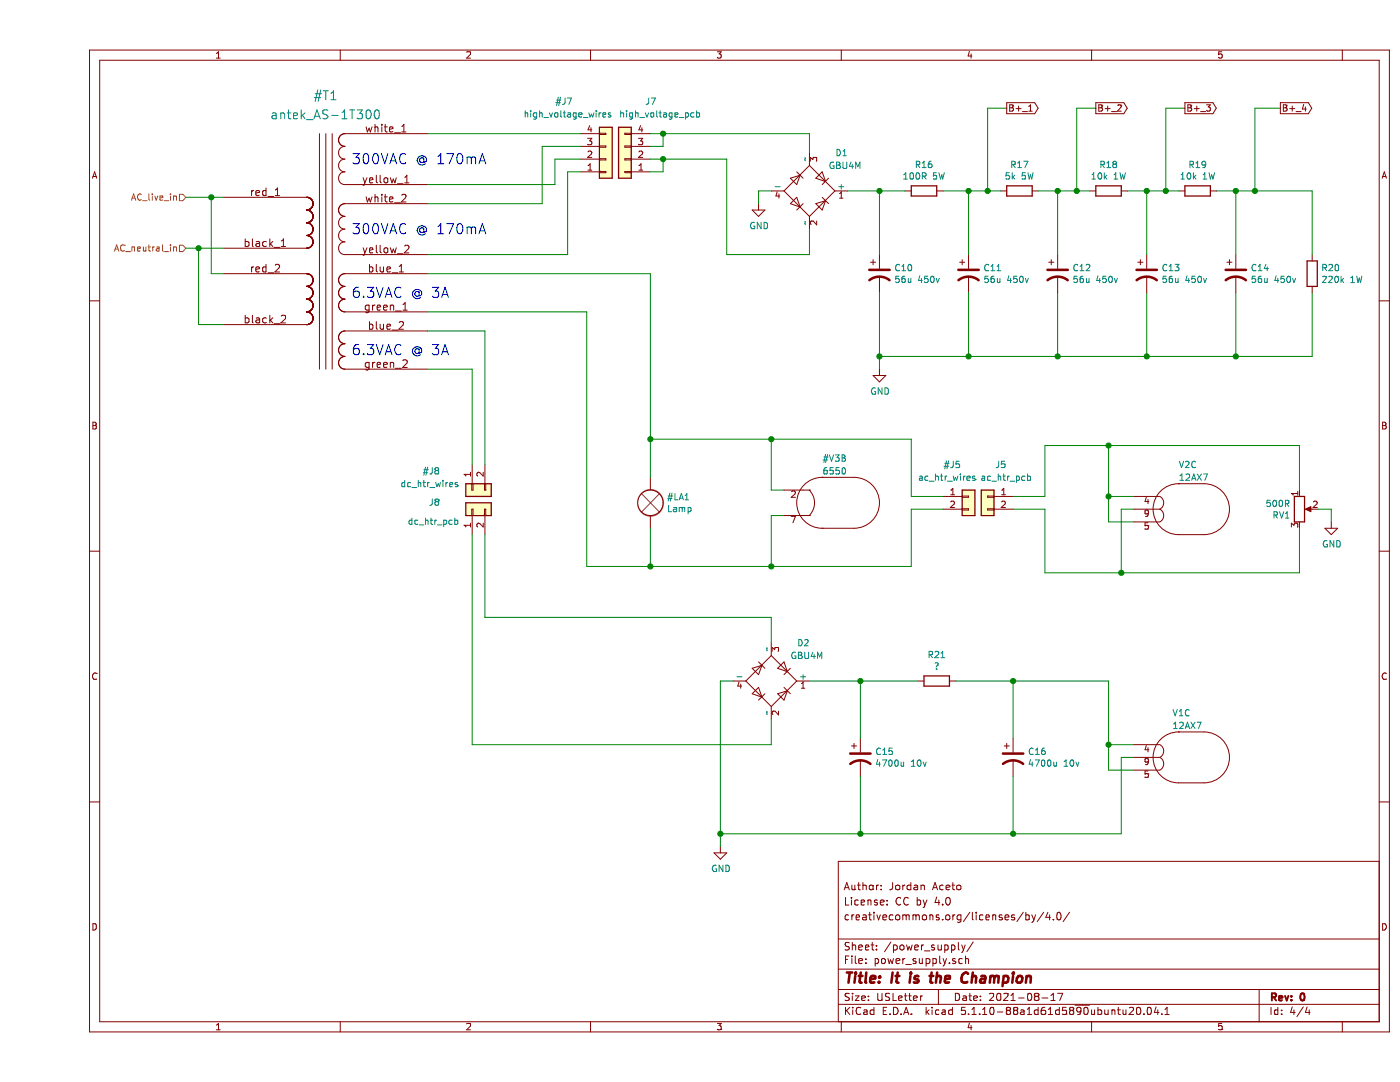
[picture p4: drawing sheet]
EESchema Schematic File Version 4
EELAYER 30 0
EELAYER END
$Descr USLetter 11000 8500
encoding utf-8
Sheet 4 4
Title "It is the Champion"
Date "2021-08-17"
Rev "0"
Comp ""
Comment1 "creativecommons.org/licenses/by/4.0/"
Comment2 "License: CC by 4.0"
Comment3 "Author: Jordan Aceto"
Comment4 ""
$EndDescr
Text Notes 2450 1300 0    79   ~ 0
300VAC @ 170mA
Wire Wire Line
	1150 1950 1250 1950
Wire Wire Line
	1150 1550 1350 1550
Text HLabel 1150 1950 0    50   Input ~ 0
AC_neutral_in
Text HLabel 1150 1550 0    50   Input ~ 0
AC_live_in
Text Notes 2450 2350 0    79   ~ 0
6.3VAC @ 3A
Wire Wire Line
	6600 1500 6800 1500
Wire Wire Line
	8150 1500 8250 1500
Wire Wire Line
	9550 1500 10000 1500
Connection ~ 9550 1500
Wire Wire Line
	8150 1500 8000 1500
Connection ~ 8150 1500
Wire Wire Line
	9400 1500 9550 1500
$Comp
L power:GND #PWR06
U 1 1
P 6600 2900
F 0 "#PWR06" H 6600 2650 50  0001 C CNN
F 1 "GND" H 6605 2727 50  0000 C CNN
F 2 "" H 6600 2900 50  0001 C CNN
F 3 "" H 6600 2900 50  0001 C CNN
	1    6600 2900
	1    0    0    -1  
$EndComp
Wire Wire Line
	6600 2800 6600 2900
$Comp
L Device:R R16
U 1 1
P 6950 1500
F 0 "R16" V 6743 1500 50  0000 C CNN
F 1 "100R 5W" V 6834 1500 50  0000 C CNN
F 2 "Resistor_THT:R_Axial_DIN0617_L17.0mm_D6.0mm_P30.48mm_Horizontal" V 6880 1500 50  0001 C CNN
F 3 "~" H 6950 1500 50  0001 C CNN
	1    6950 1500
	0    1    1    0   
$EndComp
Wire Wire Line
	7450 1500 7300 1500
Connection ~ 7450 1500
Wire Wire Line
	9550 850  9550 1500
Wire Wire Line
	9750 850  9550 850 
Text GLabel 9750 850  2    50   Output ~ 0
B+_4
Wire Wire Line
	8300 850  8150 850 
Text GLabel 8300 850  2    50   Output ~ 0
B+_2
Wire Wire Line
	7600 850  7450 850 
Text GLabel 7600 850  2    50   Output ~ 0
B+_1
$Comp
L Device:CP1 C10
U 1 1
P 6600 2150
F 0 "C10" H 6715 2196 50  0000 L CNN
F 1 "56u 450v" H 6715 2105 50  0000 L CNN
F 2 "Capacitor_THT:CP_Radial_D18.0mm_P7.50mm" H 6600 2150 50  0001 C CNN
F 3 "~" H 6600 2150 50  0001 C CNN
	1    6600 2150
	1    0    0    -1  
$EndComp
Wire Wire Line
	10000 2800 9400 2800
Wire Wire Line
	10000 2300 10000 2800
Wire Wire Line
	10000 2000 10000 1500
$Comp
L Device:R R20
U 1 1
P 10000 2150
F 0 "R20" H 10070 2196 50  0000 L CNN
F 1 "220k 1W" H 10070 2105 50  0000 L CNN
F 2 "Resistor_THT:R_Axial_DIN0414_L11.9mm_D4.5mm_P20.32mm_Horizontal" V 9930 2150 50  0001 C CNN
F 3 "~" H 10000 2150 50  0001 C CNN
	1    10000 2150
	1    0    0    -1  
$EndComp
Wire Wire Line
	7300 2800 8000 2800
Connection ~ 7300 2800
Wire Wire Line
	8000 2800 8700 2800
Connection ~ 8000 2800
Wire Wire Line
	8000 2300 8000 2800
Connection ~ 6600 2800
Wire Wire Line
	8700 2800 8700 2300
Wire Wire Line
	6600 2800 7300 2800
Wire Wire Line
	6600 2300 6600 2800
Wire Wire Line
	8000 1500 7850 1500
Connection ~ 8000 1500
Wire Wire Line
	8000 2000 8000 1500
Wire Wire Line
	7300 1500 7100 1500
Connection ~ 7300 1500
Wire Wire Line
	7300 2000 7300 1500
Wire Wire Line
	6600 1500 6600 2000
Wire Wire Line
	7550 1500 7450 1500
Wire Wire Line
	8700 1500 8550 1500
$Comp
L Device:R R18
U 1 1
P 8400 1500
F 0 "R18" V 8193 1500 50  0000 C CNN
F 1 "10k 1W" V 8284 1500 50  0000 C CNN
F 2 "Resistor_THT:R_Axial_DIN0414_L11.9mm_D4.5mm_P20.32mm_Horizontal" V 8330 1500 50  0001 C CNN
F 3 "~" H 8400 1500 50  0001 C CNN
	1    8400 1500
	0    1    1    0   
$EndComp
$Comp
L Device:R R17
U 1 1
P 7700 1500
F 0 "R17" V 7493 1500 50  0000 C CNN
F 1 "5k 5W" V 7584 1500 50  0000 C CNN
F 2 "Resistor_THT:R_Axial_DIN0617_L17.0mm_D6.0mm_P30.48mm_Horizontal" V 7630 1500 50  0001 C CNN
F 3 "~" H 7700 1500 50  0001 C CNN
	1    7700 1500
	0    1    1    0   
$EndComp
$Comp
L Device:CP1 C11
U 1 1
P 7300 2150
F 0 "C11" H 7415 2196 50  0000 L CNN
F 1 "56u 450v" H 7415 2105 50  0000 L CNN
F 2 "Capacitor_THT:CP_Radial_D18.0mm_P7.50mm" H 7300 2150 50  0001 C CNN
F 3 "~" H 7300 2150 50  0001 C CNN
	1    7300 2150
	1    0    0    -1  
$EndComp
$Comp
L Device:CP1 C12
U 1 1
P 8000 2150
F 0 "C12" H 8115 2196 50  0000 L CNN
F 1 "56u 450v" H 8115 2105 50  0000 L CNN
F 2 "Capacitor_THT:CP_Radial_D18.0mm_P7.50mm" H 8000 2150 50  0001 C CNN
F 3 "~" H 8000 2150 50  0001 C CNN
	1    8000 2150
	1    0    0    -1  
$EndComp
Wire Wire Line
	8700 2000 8700 1500
$Comp
L Device:CP1 C13
U 1 1
P 8700 2150
F 0 "C13" H 8815 2196 50  0000 L CNN
F 1 "56u 450v" H 8815 2105 50  0000 L CNN
F 2 "Capacitor_THT:CP_Radial_D18.0mm_P7.50mm" H 8700 2150 50  0001 C CNN
F 3 "~" H 8700 2150 50  0001 C CNN
	1    8700 2150
	1    0    0    -1  
$EndComp
Wire Wire Line
	8700 2800 9400 2800
Wire Wire Line
	9400 2800 9400 2300
Wire Wire Line
	9400 1500 9250 1500
$Comp
L Device:R R19
U 1 1
P 9100 1500
F 0 "R19" V 8893 1500 50  0000 C CNN
F 1 "10k 1W" V 8984 1500 50  0000 C CNN
F 2 "Resistor_THT:R_Axial_DIN0414_L11.9mm_D4.5mm_P20.32mm_Horizontal" V 9030 1500 50  0001 C CNN
F 3 "~" H 9100 1500 50  0001 C CNN
	1    9100 1500
	0    1    1    0   
$EndComp
Wire Wire Line
	9400 2000 9400 1500
$Comp
L Device:CP1 C14
U 1 1
P 9400 2150
F 0 "C14" H 9515 2196 50  0000 L CNN
F 1 "56u 450v" H 9515 2105 50  0000 L CNN
F 2 "Capacitor_THT:CP_Radial_D18.0mm_P7.50mm" H 9400 2150 50  0001 C CNN
F 3 "~" H 9400 2150 50  0001 C CNN
	1    9400 2150
	1    0    0    -1  
$EndComp
Wire Wire Line
	8950 1500 8850 1500
Connection ~ 8700 1500
Connection ~ 9400 1500
Connection ~ 9400 2800
Wire Wire Line
	8850 850  8850 1500
Wire Wire Line
	9000 850  8850 850 
Text GLabel 9000 850  2    50   Output ~ 0
B+_3
Connection ~ 8850 1500
Wire Wire Line
	8850 1500 8700 1500
Connection ~ 8700 2800
$Comp
L custom_parts:12AX7 V2
U 3 1
P 9050 4000
F 0 "V2" V 8700 3900 50  0000 L CNN
F 1 "12AX7" V 8800 3900 50  0000 L CNN
F 2 "custom_footprints:belton_9_pin_pcb_mount_socket" H 9320 3600 50  0001 C CNN
F 3 "http://www.r-type.org/pdfs/ecc81.pdf" H 9050 4000 50  0001 C CNN
	3    9050 4000
	0    1    1    0   
$EndComp
Wire Wire Line
	4300 2450 4300 4450
$Comp
L custom_parts:KT88 #V3
U 2 1
P 6250 3950
F 0 "#V3" V 5900 3850 50  0000 L CNN
F 1 "6550" V 6000 3850 50  0000 L CNN
F 2 "Valve:Valve_Octal" H 6550 3600 50  0001 C CNN
F 3 "http://www.r-type.org/pdfs/el34.pdf" H 6250 3950 50  0001 C CNN
	2    6250 3950
	0    1    1    0   
$EndComp
Connection ~ 4800 4450
Wire Wire Line
	4800 4450 4300 4450
Connection ~ 4800 3450
Wire Wire Line
	4800 3450 4800 2150
Wire Wire Line
	4800 3450 4800 3750
Wire Wire Line
	4800 4450 4800 4150
$Comp
L Device:Lamp #LA1
U 1 1
P 4800 3950
F 0 "#LA1" H 4928 3996 50  0000 L CNN
F 1 "Lamp" H 4928 3905 50  0000 L CNN
F 2 "" V 4800 4050 50  0001 C CNN
F 3 "~" V 4800 4050 50  0001 C CNN
	1    4800 3950
	1    0    0    -1  
$EndComp
Wire Wire Line
	6450 6550 6450 6100
Connection ~ 6450 6550
Wire Wire Line
	5350 6550 6450 6550
Wire Wire Line
	5350 5350 5350 6550
Wire Wire Line
	5450 5350 5350 5350
Wire Wire Line
	6450 5350 6900 5350
Wire Wire Line
	6450 5350 6050 5350
Connection ~ 6450 5350
Wire Wire Line
	6450 5800 6450 5350
$Comp
L Device:CP1 C15
U 1 1
P 6450 5950
F 0 "C15" H 6565 5996 50  0000 L CNN
F 1 "4700u 10v" H 6565 5905 50  0000 L CNN
F 2 "Capacitor_THT:CP_Radial_D12.5mm_P5.00mm" H 6450 5950 50  0001 C CNN
F 3 "~" H 6450 5950 50  0001 C CNN
	1    6450 5950
	1    0    0    -1  
$EndComp
$Comp
L custom_parts:12AX7 V1
U 3 1
P 9050 5950
F 0 "V1" V 8700 5800 50  0000 L CNN
F 1 "12AX7" V 8800 5800 50  0000 L CNN
F 2 "custom_footprints:belton_9_pin_pcb_mount_socket" H 9320 5550 50  0001 C CNN
F 3 "http://www.r-type.org/pdfs/ecc81.pdf" H 9050 5950 50  0001 C CNN
	3    9050 5950
	0    1    1    0   
$EndComp
$Comp
L Device:R R21
U 1 1
P 7050 5350
F 0 "R21" V 6843 5350 50  0000 C CNN
F 1 "?" V 6934 5350 50  0000 C CNN
F 2 "Resistor_THT:R_Axial_DIN0617_L17.0mm_D6.0mm_P30.48mm_Horizontal" V 6980 5350 50  0001 C CNN
F 3 "~" H 7050 5350 50  0001 C CNN
	1    7050 5350
	0    1    1    0   
$EndComp
Wire Wire Line
	7650 5800 7650 5350
Wire Wire Line
	6450 6550 7650 6550
Connection ~ 7650 5350
Wire Wire Line
	7650 5350 7200 5350
Wire Wire Line
	7650 6100 7650 6550
Connection ~ 7650 6550
Wire Wire Line
	7650 6550 8500 6550
Wire Wire Line
	4800 3450 5750 3450
Wire Wire Line
	4800 4450 5750 4450
Wire Wire Line
	5850 4050 5750 4050
Wire Wire Line
	5750 4050 5750 4450
Wire Wire Line
	5850 3850 5750 3850
Wire Wire Line
	5750 3850 5750 3450
Wire Wire Line
	8600 3900 8400 3900
Wire Wire Line
	8400 3900 8400 3500
Wire Wire Line
	8600 4000 8500 4000
Wire Wire Line
	8500 4000 8500 4500
Wire Wire Line
	8600 4100 8400 4100
Wire Wire Line
	8400 4100 8400 3900
Connection ~ 8400 3900
Wire Wire Line
	8500 5950 8500 6550
Wire Wire Line
	8600 5850 8400 5850
Wire Wire Line
	8400 5850 8400 5350
Wire Wire Line
	7650 5350 8400 5350
$Comp
L custom_parts:antek_AS-1Txxx #T1
U 1 1
P 2250 2200
F 0 "#T1" H 2250 3650 70  0000 C CNN
F 1 "antek_AS-1T300" H 2250 3500 70  0000 C CNN
F 2 "" H 2225 2275 60  0001 C CNN
F 3 "" H 2225 2275 60  0000 C CNN
	1    2250 2200
	1    0    0    -1  
$EndComp
Wire Wire Line
	6050 2000 6050 1800
Wire Wire Line
	6050 1200 6050 1050
$Comp
L power:GND #PWR05
U 1 1
P 5650 1600
F 0 "#PWR05" H 5650 1350 50  0001 C CNN
F 1 "GND" H 5655 1427 50  0000 C CNN
F 2 "" H 5650 1600 50  0001 C CNN
F 3 "" H 5650 1600 50  0001 C CNN
	1    5650 1600
	1    0    0    -1  
$EndComp
Wire Wire Line
	5650 1600 5650 1500
Wire Wire Line
	5650 1500 5750 1500
Wire Wire Line
	6600 1500 6350 1500
Connection ~ 6600 1500
Wire Wire Line
	1450 2150 1350 2150
Wire Wire Line
	1350 2150 1350 1550
Wire Wire Line
	1350 1550 1450 1550
Wire Wire Line
	1450 2550 1250 2550
Wire Wire Line
	1250 2550 1250 1950
Wire Wire Line
	1250 1950 1450 1950
Connection ~ 1350 1550
Connection ~ 1250 1950
Wire Wire Line
	3050 2150 4800 2150
Wire Wire Line
	3050 2450 4300 2450
Wire Wire Line
	9900 3850 9900 3500
Wire Wire Line
	9900 3500 8400 3500
Connection ~ 8400 3500
Wire Wire Line
	9900 4150 9900 4500
Wire Wire Line
	9900 4500 8500 4500
Connection ~ 8500 4500
Wire Wire Line
	8500 5950 8600 5950
Wire Wire Line
	8600 6050 8400 6050
Wire Wire Line
	8400 6050 8400 5850
Connection ~ 8400 5850
$Comp
L Device:CP1 C16
U 1 1
P 7650 5950
F 0 "C16" H 7765 5996 50  0000 L CNN
F 1 "4700u 10v" H 7765 5905 50  0000 L CNN
F 2 "Capacitor_THT:CP_Radial_D12.5mm_P5.00mm" H 7650 5950 50  0001 C CNN
F 3 "~" H 7650 5950 50  0001 C CNN
	1    7650 5950
	1    0    0    -1  
$EndComp
Wire Wire Line
	5750 5650 5750 5850
Wire Wire Line
	5750 5850 3400 5850
Text Notes 2450 2800 0    79   ~ 0
6.3VAC @ 3A
Text Notes 2450 1850 0    79   ~ 0
300VAC @ 170mA
Wire Wire Line
	8150 850  8150 1500
Wire Wire Line
	7450 850  7450 1500
Wire Wire Line
	7900 3500 8400 3500
Wire Wire Line
	7300 2300 7300 2800
$Comp
L Connector_Generic:Conn_01x02 #J5
U 1 1
P 7300 3900
F 0 "#J5" H 7100 4150 50  0000 L CNN
F 1 "ac_htr_wires" H 6900 4050 50  0000 L CNN
F 2 "" H 7300 3900 50  0001 C CNN
F 3 "~" H 7300 3900 50  0001 C CNN
	1    7300 3900
	1    0    0    -1  
$EndComp
$Comp
L Connector_Generic:Conn_01x02 J5
U 1 1
P 7450 3900
F 0 "J5" H 7300 4150 50  0000 L CNN
F 1 "ac_htr_pcb" H 7100 4050 50  0000 L CNN
F 2 "Connector_Wire:SolderWire-0.75sqmm_1x02_P4.8mm_D1.25mm_OD2.3mm_Relief" H 7450 3900 50  0001 C CNN
F 3 "~" H 7450 3900 50  0001 C CNN
	1    7450 3900
	-1   0    0    -1  
$EndComp
Wire Wire Line
	7650 3900 7900 3900
Wire Wire Line
	7900 3900 7900 3500
Wire Wire Line
	7650 4000 7900 4000
Wire Wire Line
	7900 4000 7900 4500
Wire Wire Line
	7900 4500 8500 4500
Wire Wire Line
	7100 3900 6850 3900
Wire Wire Line
	6850 3900 6850 3450
Wire Wire Line
	6850 3450 5750 3450
Connection ~ 5750 3450
Wire Wire Line
	7100 4000 6850 4000
Wire Wire Line
	6850 4000 6850 4450
Wire Wire Line
	6850 4450 5750 4450
Connection ~ 5750 4450
$Comp
L Connector_Generic:Conn_01x02 #J8
U 1 1
P 3400 3850
F 0 "#J8" V 3250 4100 50  0000 L CNN
F 1 "dc_htr_wires" V 3350 3950 50  0000 L CNN
F 2 "" H 3400 3850 50  0001 C CNN
F 3 "~" H 3400 3850 50  0001 C CNN
	1    3400 3850
	0    -1   1    0   
$EndComp
$Comp
L Connector_Generic:Conn_01x02 J8
U 1 1
P 3400 4000
F 0 "J8" V 3450 4250 50  0000 L CNN
F 1 "dc_htr_pcb" V 3300 4100 50  0000 L CNN
F 2 "Connector_Wire:SolderWire-0.75sqmm_1x02_P4.8mm_D1.25mm_OD2.3mm_Relief" H 3400 4000 50  0001 C CNN
F 3 "~" H 3400 4000 50  0001 C CNN
	1    3400 4000
	0    -1   -1   0   
$EndComp
Wire Wire Line
	3050 2900 3400 2900
Wire Wire Line
	3400 2900 3400 3650
Wire Wire Line
	3400 4200 3400 5850
Wire Wire Line
	3500 3650 3500 2600
Wire Wire Line
	3500 2600 3050 2600
Wire Wire Line
	5750 5050 5750 4850
Wire Wire Line
	5750 4850 3500 4850
Wire Wire Line
	3500 4850 3500 4200
Wire Wire Line
	4800 1050 4900 1050
Wire Wire Line
	6050 2000 5400 2000
Wire Wire Line
	5400 2000 5400 1250
Wire Wire Line
	5400 1250 4900 1250
$Comp
L power:GND #PWR013
U 1 1
P 10150 4100
F 0 "#PWR013" H 10150 3850 50  0001 C CNN
F 1 "GND" H 10155 3927 50  0000 C CNN
F 2 "" H 10150 4100 50  0001 C CNN
F 3 "" H 10150 4100 50  0001 C CNN
	1    10150 4100
	1    0    0    -1  
$EndComp
Wire Wire Line
	10150 4100 10150 4000
Wire Wire Line
	10150 4000 10050 4000
$Comp
L Connector_Generic:Conn_01x04 #J7
U 1 1
P 4450 1250
F 0 "#J7" H 4050 800 50  0000 L CNN
F 1 "high_voltage_wires" H 3800 900 50  0000 L CNN
F 2 "" H 4450 1250 50  0001 C CNN
F 3 "~" H 4450 1250 50  0001 C CNN
	1    4450 1250
	1    0    0    1   
$EndComp
$Comp
L Connector_Generic:Conn_01x04 J7
U 1 1
P 4600 1250
F 0 "J7" H 4350 800 50  0000 L CNN
F 1 "high_voltage_pcb" H 4000 900 50  0000 L CNN
F 2 "Connector_Wire:SolderWire-0.75sqmm_1x04_P4.8mm_D1.25mm_OD2.3mm_Relief" H 4600 1250 50  0001 C CNN
F 3 "~" H 4600 1250 50  0001 C CNN
	1    4600 1250
	-1   0    0    1   
$EndComp
Wire Wire Line
	3050 1050 4250 1050
Wire Wire Line
	4800 1150 4900 1150
Wire Wire Line
	4900 1150 4900 1050
Connection ~ 4900 1050
Wire Wire Line
	4900 1050 6050 1050
Wire Wire Line
	4900 1250 4900 1350
Wire Wire Line
	4900 1350 4800 1350
Connection ~ 4900 1250
Wire Wire Line
	4900 1250 4800 1250
Wire Wire Line
	4250 1150 3950 1150
Wire Wire Line
	3950 1150 3950 1600
Wire Wire Line
	3950 1600 3050 1600
Wire Wire Line
	3050 1450 4050 1450
Wire Wire Line
	4050 1450 4050 1250
Wire Wire Line
	4050 1250 4250 1250
Wire Wire Line
	3050 2000 4150 2000
Wire Wire Line
	4150 2000 4150 1350
Wire Wire Line
	4150 1350 4250 1350
$Comp
L power:GND #PWR0102
U 1 1
P 5350 6650
F 0 "#PWR0102" H 5350 6400 50  0001 C CNN
F 1 "GND" H 5355 6477 50  0000 C CNN
F 2 "" H 5350 6650 50  0001 C CNN
F 3 "" H 5350 6650 50  0001 C CNN
	1    5350 6650
	1    0    0    -1  
$EndComp
Wire Wire Line
	5350 6550 5350 6650
Connection ~ 5350 6550
$Comp
L Device:R_POT RV1
U 1 1
P 9900 4000
F 0 "RV1" H 9831 3954 50  0000 R CNN
F 1 "500R" H 9831 4045 50  0000 R CNN
F 2 "Potentiometer_THT:Potentiometer_Piher_PT-15-V02_Vertical" H 9900 4000 50  0001 C CNN
F 3 "~" H 9900 4000 50  0001 C CNN
	1    9900 4000
	1    0    0    -1  
$EndComp
$Comp
L Diode_Bridge:GBU4M D2
U 1 1
P 5750 5350
F 0 "D2" H 5950 5650 50  0000 L CNN
F 1 "GBU4M" H 5900 5550 50  0000 L CNN
F 2 "Diode_THT:Diode_Bridge_Vishay_GBU" H 5900 5475 50  0001 L CNN
F 3 "http://www.vishay.com/docs/88656/gbu4a.pdf" H 5750 5350 50  0001 C CNN
	1    5750 5350
	1    0    0    -1  
$EndComp
$Comp
L Diode_Bridge:GBU4M D1
U 1 1
P 6050 1500
F 0 "D1" H 6250 1800 50  0000 L CNN
F 1 "GBU4M" H 6200 1700 50  0000 L CNN
F 2 "Diode_THT:Diode_Bridge_Vishay_GBU" H 6200 1625 50  0001 L CNN
F 3 "http://www.vishay.com/docs/88656/gbu4a.pdf" H 6050 1500 50  0001 C CNN
	1    6050 1500
	1    0    0    -1  
$EndComp
$EndSCHEMATC
